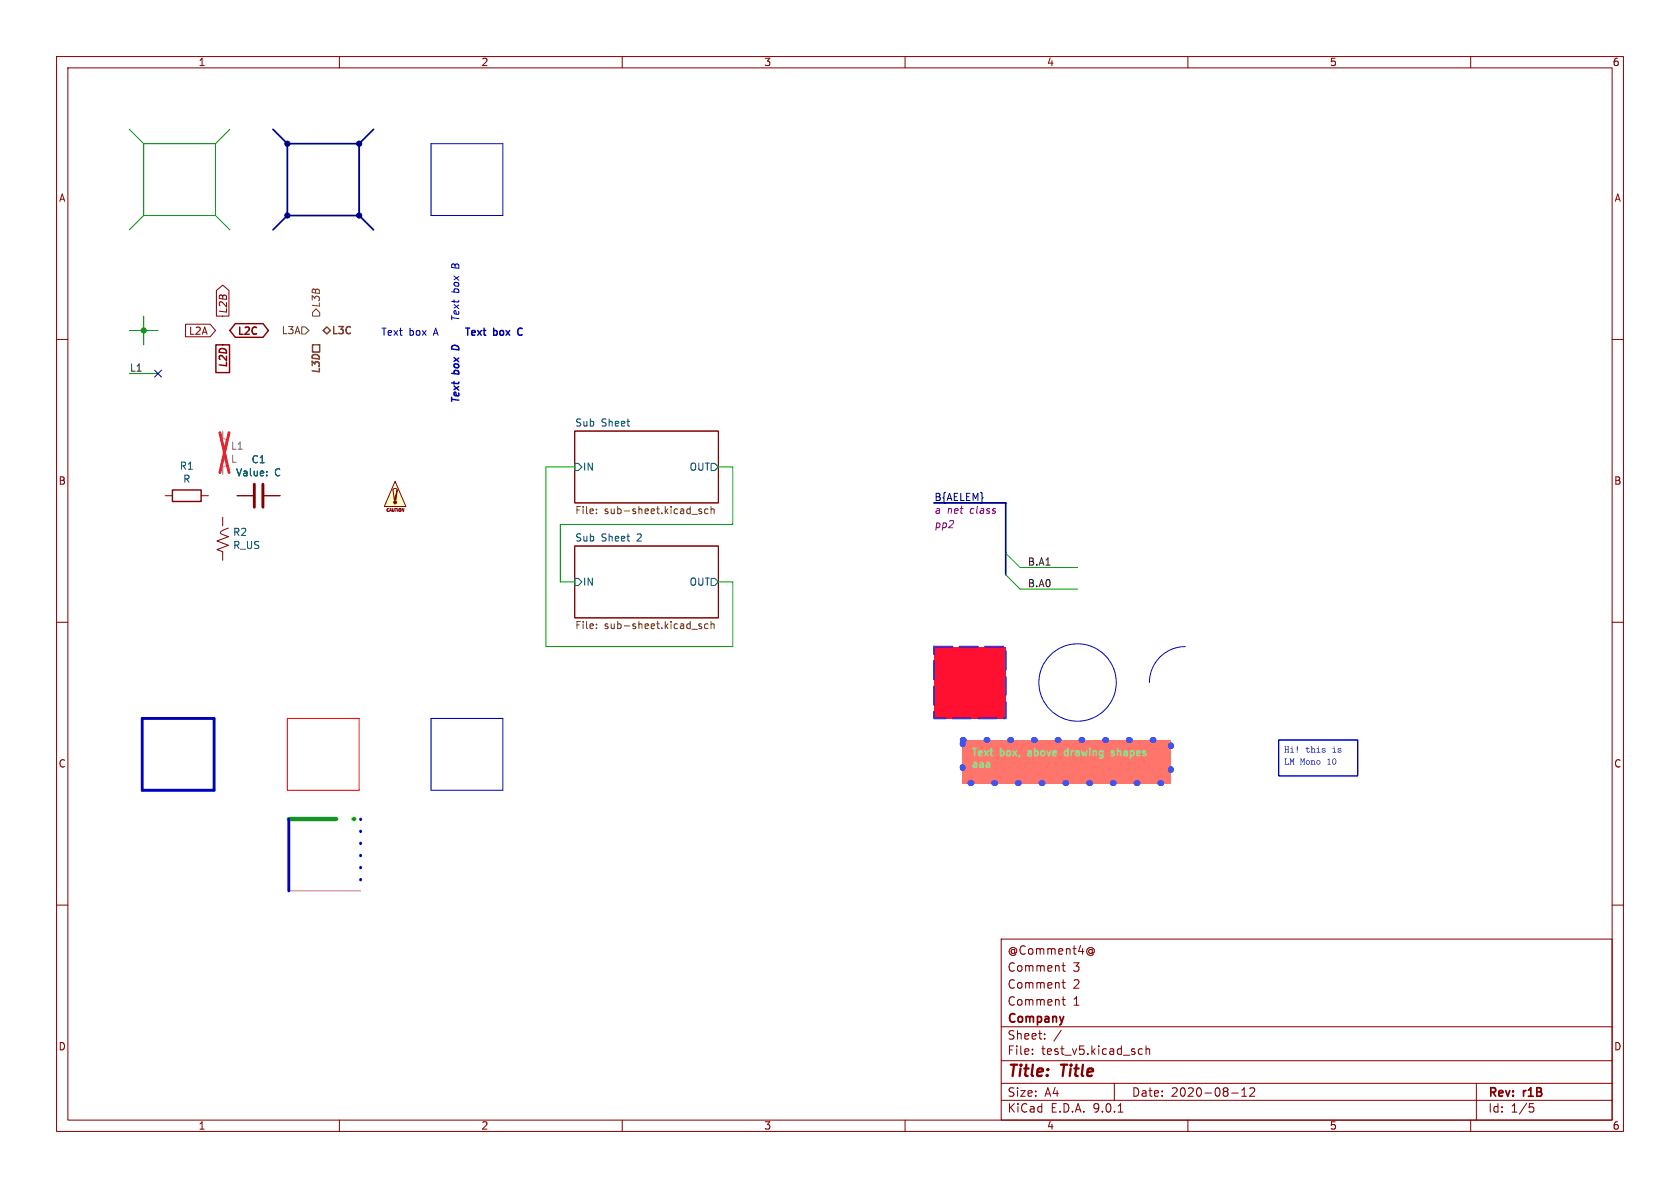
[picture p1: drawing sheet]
<svg xmlns="http://www.w3.org/2000/svg" width="297mm" height="210mm" viewBox="0 0 297 210" stroke-linecap="round" stroke-linejoin="round" font-family="sans-serif">
<g fill="none" stroke="#840000" stroke-width=".18">
<path d="M10 10h277v190h-277zM12 12h273v186h-273zM60 10v2M110 10v2M160 10v2M210 10v2M260 10v2M10 60h2M101.6 76.2h25.4v12.7h-25.4zM285 60h2M101.6 96.5h25.4v12.7h-25.4zM10 110h2"/>
<path d="M285 110h2M10 160h2M177 166h108v32h-108zM187.7 176.7h.6M187.7 173.7h.6M187.7 170.7h.6M188 170.2v1.3l.3 .2M188 173.2v1.3l.3 .2M188 176.2v1.3l.3 .2M192.8 167.5a.62 .62 0 0 1 .6 .9h-.3M192.9 167.8l.2 .2M193.1 168.4l-.2 .2"/>
<path d="M193.1 167.8v.6M193.3 168.7l-.5 .2M285 160h2M60 198v2M110 198v2M160 198v2M177 194.5h108M177 191.5h108M177 187.5h108M177 181.5h108M182.5 186.3v.1M182.5 185.5v.1"/>
<path d="M184.7 183.6v.1M184.7 182.8v.1M187.6 182.1l-1.3 2M197 191.5v3M197.7 196.6h.8M201.2 186.1l.3 .3 .5-.1M202 185.5l-.5-.1-.3 .3M202.6 185.5l.2-.1 .4 .1v.9M202.6 184.9v1.5M210 198v2M217.7 193.2h1.2M219.5 193.8h.9"/>
<path d="M219.5 192.7l.5-.4v1.5M221 192.4l.5-.1 .2 .1 .1 .3-.9 1.1h.9M260 198v2M261 191.5v6.5M270.4 195.1h.7M270.5 195.7h.4l.3 .3-.2 .5-.5 .1"/>
</g>
<path d="M170.2 130.8h36.8v7.6h-36.8z" fill="#ff756b"/>
<path d="M165.1 114.3h12.7v12.7h-12.7z" fill="#ff1030"/>
<path d="M101.6 76.2h25.4v12.7h-25.4zM101.6 96.5h25.4v12.7h-25.4z" fill="none" stroke="#840000" stroke-width=".18"/>
<path d="M101.6 81.9h.6l.7 .7-.7 .6h-.6zM125.7 81.9h.7l.6 .7-.6 .6h-.7zM101.6 102.2h.6l.7 .7-.7 .6h-.6zM125.7 102.2h.7l.6 .7-.6 .6h-.7z" fill="none" stroke="#006464" stroke-width=".18"/>
<path d="M105.4 90.7v.1M105.4 90v.1M124 90h-.3l-.2 .1 .1 .2 .4 .1v.3h-.5M125.2 90h-.4l-.2 .2 .1 .5h.5M125.7 90.1l.2-.1h.3l.1 .8M125.7 89.5v1.3M105.4 110.3v.2M105.4 111v.1M124 110.3h-.3l-.2 .2 .1 .1 .4 .2v.3h-.5M125.2 110.3h-.4l-.2 .2 .1 .6h.5M125.7 109.9v1.2M125.7 110.4l.2-.1h.3l.1 .8" fill="none" stroke="#725600" stroke-width=".18"/>
<path d="M69.8 85.1l2 4.4h-3.9z" fill="#ffffc2"/>
<path d="M32.8 57.3h4.3l1 1.1-1 1.1h-4.3zM38.3 51.4l1.1-1 1.1 1v4.5h-2.2zM29.2 87.6h1.3M35.6 87.6h1.2M39.4 91.4v1.6M40.4 93.3l-1.2 .6a.32 .32 0 0 0-.2 .4 .32 .32 0 0 0 .4 .2l1 .4-2 .7 2 .8-2 .8 1 .3v1.6M41.9 87.6h2.8M46.7 87.6h2.8M69.5 86.6l.4-.3 .3 .3M69.8 85.1l2 4.4h-3.9z" fill="none" stroke="#840000" stroke-width=".18"/>
<g fill="#840000" stroke="#840000" stroke-width=".18">
<path d="M69.5 86.6l.2 1.8z"/>
<path d="M70.2 86.6l-.2 1.8h-.3z"/>
<circle cx="69.8" cy="88.8" r=".25"/>
</g>
<path d="M45 85.6v4.1M46.5 85.6v4.1" fill="none" stroke="#840000" stroke-width=".51"/>
<path d="M47.2 84v.1M47.2 83.3v.2" fill="none" stroke="#006464" stroke-width=".18"/>
<path d="M39.4 76.2v1.3a.64 .64 0 0 1 .6 .6 .64 .64 0 0 1-.6 .6 .64 .64 0 0 1 .6 .7 .64 .64 0 0 1-.6 .6 .64 .64 0 0 1 .6 .6 .64 .64 0 0 1-.6 .7 .64 .64 0 0 1 .6 .6 .64 .64 0 0 1-.6 .7v1.2" fill="none" stroke="#9c9b98" stroke-width=".18"/>
<path d="M38.9 76.5l1.6 7M40.5 76.5l-1.6 7" fill="none" stroke="#e12e31" stroke-width=".46"/>
<path d="M41.6 57.2h4.9l.9 1.2-.9 1.2h-4.9l-1-1.2zM38.2 61h2.4v4.9h-2.4zM30.5 86.6h5.1v2h-5.1z" fill="none" stroke="#840000" stroke-width=".25"/>
<path d="M53.3 57.8h.7l.6 .6-.6 .7h-.7zM55.9 54.6l.6 .6v.7h-1.3v-.7z" fill="none" stroke="#725600" stroke-width=".18"/>
<path d="M57.1 58.4l.7-.6 .6 .6-.6 .7zM55.2 61h1.3v1.2h-1.3z" fill="none" stroke="#725600" stroke-width=".25"/>
<path d="M76.2 25.4h12.7v12.7h-12.7zM76.2 127h12.7v12.7h-12.7zM226.1 130.8h13.9v6.4h-13.9z" fill="none" stroke="#0000c2" stroke-width=".18"/>
<path d="M63.8 144.8v12.7" fill="none" stroke="#0000c2" stroke-width=".51" stroke-dasharray=".1 2"/>
<path d="M51.1 157.5h12.7" fill="none" stroke="#f0f" stroke-width=".18"/>
<path d="M51.1 144.8h12.7" fill="none" stroke="#0f0" stroke-width=".76" stroke-dasharray="8.4 3 .2 3"/>
<path d="M25.1 127h12.7v12.7h-12.7zM51.1 144.8v12.7" fill="none" stroke="#0000c2" stroke-width=".51"/>
<path d="M50.8 127h12.7v12.7h-12.7z" fill="none" stroke="#f00" stroke-width=".18"/>
<path d="M48.3 22.9l2.5 2.5M50.8 25.4v12.7M50.8 38.1l-2.5 2.5M50.8 38.1h12.7M50.8 25.4h12.7M63.5 38.1l2.5 2.5M63.5 25.4v12.7M66 22.9l-2.5 2.5M165.1 88.9h12.7v12.7" fill="none" stroke="#000084" stroke-width=".3"/>
<g fill="none" stroke="#009600" stroke-width=".18">
<path d="M22.9 22.9l2.5 2.5M25.4 25.4h12.7M25.4 25.4v12.7M25.4 38.1h12.7M25.4 38.1l-2.5 2.5M38.1 25.4v12.7M38.1 38.1l2.5 2.5M40.6 22.9l-2.5 2.5M22.9 58.4h5M25.4 55.9v5.1M22.9 66h5M101.6 82.6h-5.1v31.7h33v-11.4h-2.5"/>
<path d="M127 82.6h2.5v10.1h-30.4v10.2h2.5M177.8 97.8l2.5 2.5h10.2M177.8 101.6l2.5 2.5h10.2"/>
</g>
<path d="M27.3 65.4l1.2 1.2M28.5 65.4l-1.2 1.2" fill="none" stroke="#000084" stroke-width=".18"/>
<path d="M170.2 130.8h36.8v7.6h-36.8z" fill="none" stroke="#3855ff" stroke-width="1" stroke-dasharray=".2 4"/>
<path d="M171.9 132.3h.7M172.3 132.3v1.3M175.2 132.3v1.1M176.9 132.3v1.3M181.8 133.2v.3M182.9 132.3v1.3M188.8 132.3v1.3M188.8 132.8l-.4-.1-.2 .3 .1 .5h.5M192.7 132.3v.1M196.5 133.1l.5 .2v.2l-.4 .1M196.5 132.8h.5M197.6 132.3v1.3" fill="none" stroke="#7cff83" stroke-width=".25"/>
<g fill="#0000c2">
<path d="M227.1 132h.3l-.1 .4h.4l-.1-.4h.3l-.1 .1 .1 .9h-.3l.1-.1v-.4h-.4l.1 .5h-.3l.1-.1v-.8z"/>
<path d="M229.3 132h.1v.7h-.1z"/>
<path d="M230.8 132.3h.2l.1-.3v.3h.4l-.4 .1v.4a.16 .16 0 0 0 .2 .1 .16 .16 0 0 0 .2-.2 .24 .24 0 0 1-.2 .4 .24 .24 0 0 1-.3-.3v-.4z"/>
<path d="M231.7 132h.3v.3h.4v.6l.2 .1h-.4l.1-.1v-.5h-.1l-.2 .2v.3l.1 .1h-.4l.2-.1v-.8z"/>
<path d="M232.8 132.3h.3l.1 .6 .2 .1h-.6l.2-.1v-.5z"/>
<path d="M233.7 132.3h.6v.2l-.2-.1a.16 .16 0 0 0-.2-.1 .16 .16 0 0 0 0 .2l.1 .1a.29 .29 0 0 1 .3 .1 .29 .29 0 0 1-.1 .4 .29 .29 0 0 1-.4-.1h-.1v-.3a.24 .24 0 0 0 .3 .2 .24 .24 0 0 0 .2-.2l-.5-.1z"/>
<path d="M227.1 134.1h.4l-.2 .1v.9h.5v-.2l.1 .3-.8-.1h.1v-.9z"/>
<path d="M228 134.1h.2l.2 .6 .2-.6h.2v1.1l-.2-.1 .1-.9-.3 .6-.2-.6 .1 .9h-.3z"/>
<path d="M229.8 134.1h.3l.2 .6 .2-.6h.2v1.1l-.3-.1 .1-.9-.2 .6-.3-.6 .1 .9h-.2z"/>
<path d="M231 134.5a.37 .37 0 0 1 .6 .1 .37 .37 0 0 1-.3 .5 .37 .37 0 0 1-.5-.3h.2a.25 .25 0 0 0 .3 .2 .25 .25 0 0 0 .1-.4 .25 .25 0 0 0-.4 .1l-.2 .1z"/>
<path d="M231.7 134.4h.7v.7h.2h-.4h.1v-.5l-.1-.1-.2 .2v.4h.1h-.4h.2v-.6z"/>
<path d="M232.9 134.5a.37 .37 0 0 1 .5 .1 .37 .37 0 0 1-.2 .5 .37 .37 0 0 1-.5-.3h.1a.25 .25 0 0 0 .4 .2 .25 .25 0 0 0 0-.4 .25 .25 0 0 0-.4 .1l-.1 .1z"/>
<path d="M234.7 134.3l.3-.2v1l.2 .1-.5-.1h.2v-.8l-.2 .1z"/>
<path d="M235.7 134.1a.53 .53 0 0 1 .6 .5 .53 .53 0 0 1-.4 .6l-.3-.2-.1-.4h.1v.1a.28 .28 0 0 0 .4 .4 .28 .28 0 0 0 .1-.5 .29 .29 0 0 0-.2-.4 .29 .29 0 0 0-.3 .4l-.1-.1z"/>
<circle cx="228.4" cy="132" r=".09"/>
<circle cx="233.1" cy="132" r=".09"/>
<circle cx="235.9" cy="132" r=".09"/>
</g>
<path d="M165.1 114.3h12.7v12.7h-12.7z" fill="none" stroke="#0e2cff" stroke-width=".3" stroke-dasharray="3.3 1.2"/>
<g fill="none" stroke="#0000c2" stroke-width=".18">
<path d="M209.5 114.3a6.3 6.3 0 0 0-6.3 6.4"/>
<circle cx="190.5" cy="120.6" r="6.8"/>
</g>
<path d="M47.2 84v.1M47.2 83.3v.2" fill="none" stroke="#006464" stroke-width=".18"/>
<path d="M41.9 87.6h2.8M46.7 87.6h2.8" fill="none" stroke="#840000" stroke-width=".18"/>
<path d="M39.4 76.2v1.3M39.4 82.6v1.2" fill="none" stroke="#9c9b98" stroke-width=".18"/>
<path d="M38.9 76.5l1.6 7M40.5 76.5l-1.6 7" fill="none" stroke="#e12e31" stroke-width=".46"/>
<g fill="#000084" stroke="#000084" stroke-width=".18">
<circle cx="63.5" cy="25.4" r=".46"/>
<circle cx="50.8" cy="38.1" r=".46"/>
<circle cx="50.8" cy="25.4" r=".46"/>
<circle cx="63.5" cy="38.1" r=".46"/>
</g>
<circle cx="25.4" cy="58.4" r=".46" fill="#009600" stroke="#009600" stroke-width=".18"/>
<g font-size="2.8" fill="#840000">
<text x="178" y="190.9">Title:</text>
<text x="187.7" y="190.9">Title</text>
</g>
<g font-size="2.1" fill="#840000">
<text x="178" y="172">Comment</text>
<text x="178" y="169">@Comment4@</text>
<text x="189.7" y="172">3</text>
<text x="178" y="178">Comment</text>
<text x="178" y="175">Comment</text>
<text x="189.7" y="178">1</text>
<text x="189.7" y="175">2</text>
<text x="178" y="184">Sheet:</text>
<text x="178" y="181.2">Company</text>
<text x="178" y="186.7">File:</text>
<text x="184.1" y="186.7">test_v5.kicad_sch</text>
<text x="178" y="196.9">KiCad</text>
<text x="178" y="194.1">Size:</text>
<text x="184.7" y="194.1">A4</text>
<text x="185.7" y="196.9">E.D.A.</text>
<text x="193.3" y="196.9">9.0.1</text>
<text x="200" y="194.1">Date:</text>
<text x="207" y="194.1">2020-08-12</text>
<text x="263" y="194.3">Rev:</text>
<text x="263" y="196.9">Id:</text>
<text x="267.1" y="196.9">1/5</text>
<text x="269.4" y="194.3">r1B</text>
</g>
<g font-size="1.8" fill="#840000">
<text x="35" y="11.9">1</text>
<text x="85" y="11.9">2</text>
<text x="135" y="11.9">3</text>
<text x="185" y="11.9">4</text>
<text x="235" y="11.9">5</text>
<text x="285" y="11.9">6</text>
<text x="10.3" y="35.9">A</text>
<text x="285.3" y="35.9">A</text>
<text x="33.3" y="59.4">L2A</text>
<text x="40.3" y="55.6" transform="rotate(-90 40.3 55.6)">L2B</text>
<text x="41.9" y="59.5">L2C</text>
<text x="40.5" y="65.3" transform="rotate(-90 40.5 65.3)">L2D</text>
<text x="10.3" y="85.9">B</text>
<text x="285.3" y="85.9">B</text>
<text x="10.3" y="135.9">C</text>
<text x="285.3" y="135.9">C</text>
<text x="10.3" y="185.9">D</text>
<text x="285.3" y="185.9">D</text>
<text x="35" y="199.9">1</text>
<text x="85" y="199.9">2</text>
<text x="135" y="199.9">3</text>
<text x="185" y="199.9">4</text>
<text x="235" y="199.9">5</text>
<text x="285" y="199.9">6</text>
</g>
<g font-size="1.8" fill="#0000c2">
<text x="81.3" y="47.4" transform="rotate(-90 81.3 47.4)">B</text>
<text x="81.3" y="51.9" transform="rotate(-90 81.3 51.9)">box</text>
<text x="67.3" y="59.4">Text</text>
<text x="72.3" y="59.4">box</text>
<text x="76.8" y="59.4">A</text>
<text x="81.3" y="56.9" transform="rotate(-90 81.3 56.9)">Text</text>
<text x="81.9" y="59.4">Text</text>
<text x="87.1" y="59.4">box</text>
<text x="91.9" y="59.4">C</text>
<text x="81.3" y="61.5" transform="rotate(-90 81.3 61.5)">D</text>
<text x="81.3" y="71.6" transform="rotate(-90 81.3 71.6)">Text</text>
<text x="81.3" y="66.3" transform="rotate(-90 81.3 66.3)">box</text>
<text x="227" y="134.1">Hi!</text>
<text x="235.4" y="134.1">is</text>
</g>
<g font-size="1.8" fill="#725600">
<text x="49.7" y="59.3">L3A</text>
<text x="56.7" y="54.5" transform="rotate(-90 56.7 54.5)">L3B</text>
<text x="58.5" y="59.4">L3C</text>
<text x="56.9" y="66.3" transform="rotate(-90 56.9 66.3)">L3D</text>
<text x="101.6" y="91.2">File:</text>
<text x="106.8" y="91.2">sub-sheet.kicad_sch</text>
<text x="101.6" y="111.5">File:</text>
<text x="106.8" y="111.5">sub-sheet.kicad_sch</text>
</g>
<g font-size="1.8" fill="#0f0f0f">
<text x="22.9" y="65.8">L1</text>
<text x="181.6" y="100.1">B.A1</text>
<text x="181.6" y="103.9">B.A0</text>
</g>
<g font-size="1.8" fill="#006464">
<text x="101.6" y="75.5">Sub</text>
<text x="106.3" y="75.5">Sheet</text>
<text x="31.7" y="83.2">R1</text>
<text x="44.4" y="82.1">C1</text>
<text x="103" y="83.4">IN</text>
<text x="121.8" y="83.4">OUT</text>
<text x="32.3" y="85.5">R</text>
<text x="41.6" y="84.4">Value:</text>
<text x="48.5" y="84.4">C</text>
<text x="41.1" y="94.9">R2</text>
<text x="101.6" y="95.8">Sub</text>
<text x="106.3" y="95.8">Sheet</text>
<text x="112.7" y="95.8">2</text>
<text x="41.1" y="97.3">R_US</text>
<text x="103" y="103.7">IN</text>
<text x="121.8" y="103.7">OUT</text>
</g>
<g font-size="1.8" fill="#939391">
<text x="40.7" y="82">L</text>
<text x="40.7" y="79.7">L1</text>
</g>
<text font-size="1.8" fill="#000084" x="165.1" y="88.6">B{AELEM}</text>
<g font-size="1.8" fill="#840084">
<text x="165.1" y="91">a</text>
<text x="165.1" y="93.6">pp2</text>
<text x="167.4" y="91">net</text>
<text x="171.6" y="91">class</text>
</g>
<g font-size="1.8" fill="#7cff83">
<text x="171.6" y="134.3">Text</text>
<text x="171.6" y="136.3">aaa</text>
<text x="176.9" y="134.3">box,</text>
<text x="182.3" y="134.3">above</text>
<text x="189.3" y="134.3">drawing</text>
<text x="198.1" y="134.3">shapes</text>
</g>
<text font-size=".7" fill="#840000" x="68.2" y="90.6">CAUTION</text>
</svg>
